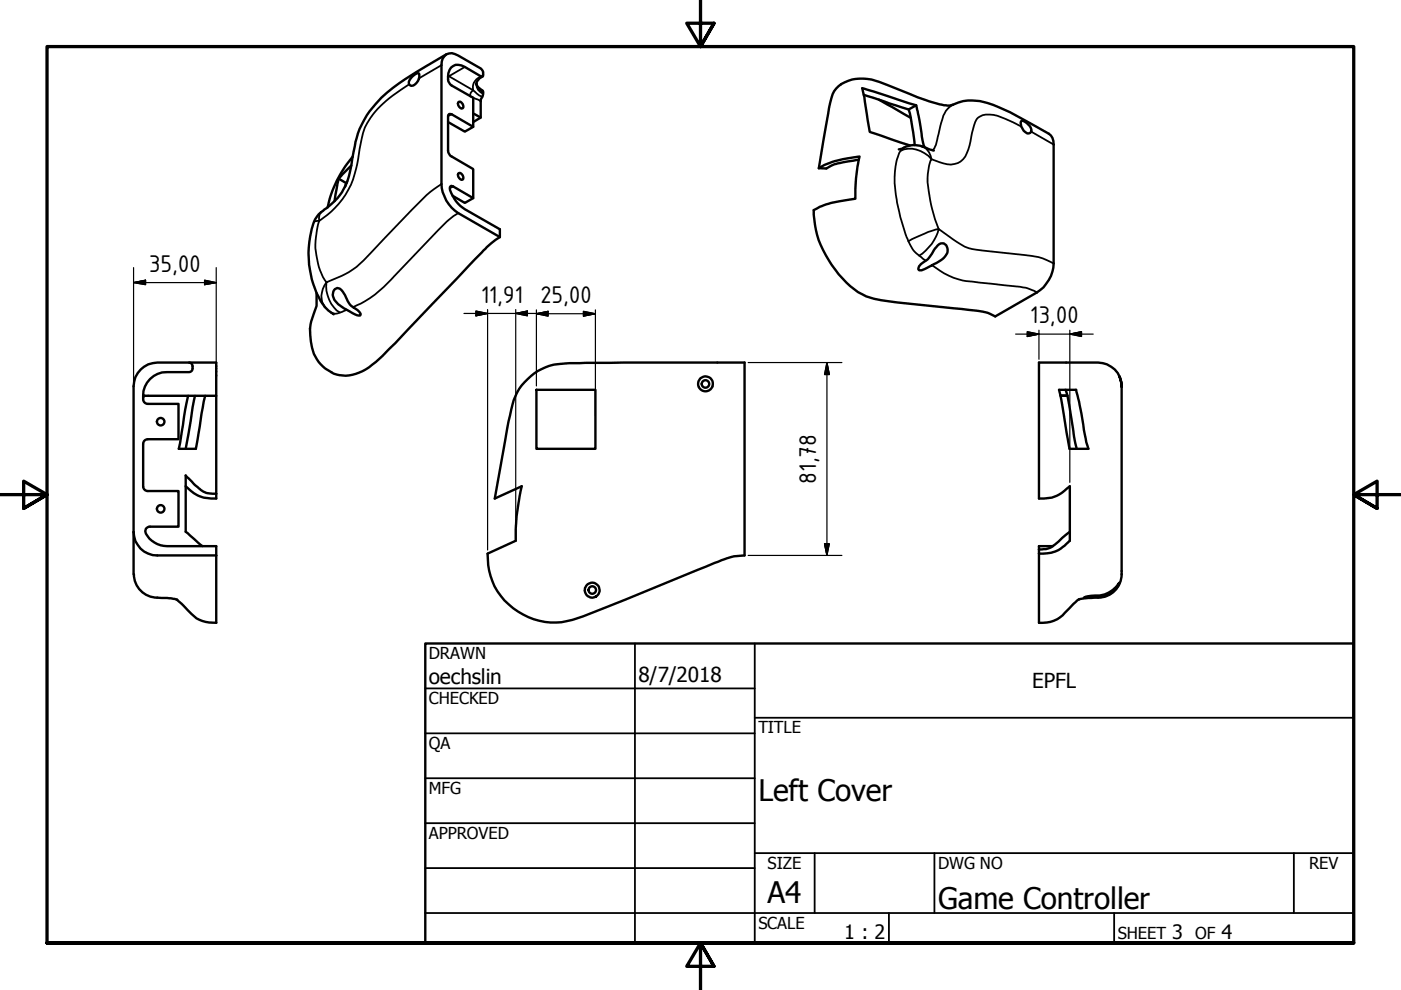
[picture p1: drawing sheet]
<svg xmlns="http://www.w3.org/2000/svg" width="297mm" height="210mm" viewBox="0 0 297 210" stroke-linecap="round" stroke-linejoin="round" font-family="sans-serif">
<!-- layer: Visible (ISO) -->
<g fill="none" stroke="#000" stroke-width=".51">
<path d="M87.2 16.4l.9-.7 .6-.2a1.86 1.86 0 0 1-1.7 2.6 1.08 1.08 0 0 1 .2-1.7zM94.6 11.5a2.36 2.36 0 0 1 2.6 .3l4.9 2.9a1.45 1.45 0 0 1 .2 1.5h-.4l-3.3-2a2.21 2.21 0 0 0-2.5-.2 2.21 2.21 0 0 0-1.1 2.3 1.77 1.77 0 0 0 .8 1.8l4.5 2.6v6.2l-4.5-2.7h-.6l-.2 .4 .1 7.8 .3 .6 4.9 2.8v6.2l-4.2-2.5a.52 .52 0 0 0-.7 .2 .52 .52 0 0 0 0 .7 7.5 7.5 0 0 0 3.2 4l7.4 4.2v1.7l-8.8-5.1a7.7 7.7 0 0 1-3.6-6.2v-25.2a2.48 2.48 0 0 1 1-2.3zM94.6 11.5l-4.3 2.6a37.2 37.2 0 0 0-11.3 8.7 17.9 17.9 0 0 0-4.1 9.6l-.2 1.4a14.6 14.6 0 0 1-3.1 8.2l-2.3 2.1a6.3 6.3 0 0 0-3.3 4.7 19.4 19.4 0 0 0 3 16.4l1.7 1.4M101 17.7a2.31 2.31 0 0 0 1.4 1.6v1l-.5 .9v3.7l-1.6 1M102.3 16.2l-1 .9-.3 .8M177.3 18.8a7.9 7.9 0 0 1 7.5-1.9l3.3 1.1a76.4 76.4 0 0 0 11.2 4.1 4.5 4.5 0 0 0 2.8 .1 10.4 10.4 0 0 1 8.5 .1l3.5 1.5 8.3 4.6a2.48 2.48 0 0 1 1 2.2v25.3a7.7 7.7 0 0 1-3.6 6.1l-8.8 5.1a13.4 13.4 0 0 0-5.7-1.4l-6-.6a97.3 97.3 0 0 1-14.8-2 16.4 16.4 0 0 1-8.2-6.9 19.3 19.3 0 0 1-3.8-11.7 18.4 18.4 0 0 1 7.2-2.1l1.7-.3a35.3 35.3 0 0 1 .8-8.9 19.8 19.8 0 0 0-8.6 2.5l1.5-8.7a29.6 29.6 0 0 1 1.7-7.7zM71.8 37.9l1.6 .9M73.4 38.8l-.2 .8M73.6 38.5l-.2 .3M74.5 35.1l-2.7 2.8-.9 4.7M74.8 33.2a24 24 0 0 0-5.3 10.8M95 25.9l3.6 2 1.7-1"/>
<path d="M97.2 36.8l.1-.1a.96 .96 0 0 1 .8 1.4 .96 .96 0 0 1-.9-1.3zM97.2 21.7l.1-.1a.96 .96 0 0 1 .8 1.4 .96 .96 0 0 1-.9-1.3zM100.3 24l1.6 .9M182.1 33.9l-2.1 .3a10.9 10.9 0 0 0-4.8 1.5h-1.6M183.1 20.1l9.6 3.1M186.3 21.1l6.8 3.9M190.6 31.7l.3-.1a6 6 0 0 1 6.3 .1l.8 .2M192.7 23.2l.4 1.8 .8 5.8M192.9 30.8l-8.5-2.8-1.1-7.4-.5-1.9 11.4 3.6 .8 3.6 .6 3.8 .4 1.5M194.2 22.3l-1.5 .9M216.6 25.6a2.43 2.43 0 0 1 2 2.3l-.2 .3a.98 .98 0 0 1-1.4-.5l-.5-.9-.1-.9zM95.9 41.5l2.7 1.5 1.7-1"/>
<path d="M106 50.3a39.8 39.8 0 0 0-6.6 6l-17 17.8a15.1 15.1 0 0 1-7.7 5.4 7.2 7.2 0 0 1-7.8-3.9 10.8 10.8 0 0 1-.3-9.3l.5-1.4v-2.8M198.7 52.2a1.19 1.19 0 0 1 1.4-.6 1.19 1.19 0 0 1 .8 1.3 2.74 2.74 0 0 1-1.6 2.4 14.4 14.4 0 0 1-4.2 2l-.3-.1a1.34 1.34 0 0 1 .9-1.5l.6-.4a7.4 7.4 0 0 0 1.9-2.6zM40.1 76.9h5.7v7h-15.4h.1M71 61.3a1.14 1.14 0 0 1 1.7 .6l.8 1.5a3.9 3.9 0 0 0 2.3 2.4l.7 .7-.1 .3a4.6 4.6 0 0 1-2.9-1.1 4.9 4.9 0 0 1-3-3.2l.2-.7zM30.4 84.6a5.1 5.1 0 0 1 5-5.7h4.7a1.05 1.05 0 0 0 .8-1 1.05 1.05 0 0 0-.8-1h-6.8a5.1 5.1 0 0 0-5 5v39.9M30.4 84.6a.98 .98 0 0 0 .9 1M30.7 83.9l-.3 .3M31.3 93.1a.99 .99 0 0 0-.9 1v9a.98 .98 0 0 0 .9 1M31.4 85.6h6.4v7.5h-6.4M39.9 83.9l-2 11.3h3.6l2-11.3M41.3 83.9l-1.9 11.3M45.8 83.9v21.8a7.5 7.5 0 0 1-6.4-2.6"/>
<path d="M111.3 81a12 12 0 0 1 9.5-4l37.1-.1v40.9a18.4 18.4 0 0 0-7.3 1.9l-22.4 9.2a33.4 33.4 0 0 1-9.1 3 14.2 14.2 0 0 1-15.7-14.5l5.9-2.7a50.7 50.7 0 0 1 1.3-11.6l-5.7 2.6 3.2-17.7a12.7 12.7 0 0 1 3.2-7zM113.7 82.6h12.5v12.6h-12.5zM151 81.9a1.56 1.56 0 0 1-1.4 1.1 1.56 1.56 0 0 1-1.4-1M151.1 82a1.58 1.58 0 0 0-1.5-2.2 1.58 1.58 0 0 0-1.5 2.2M224.5 82.6h3.7l1.1 5.2 1 6 .5 1.4h-4l-1.7-9.9zM224.9 83.9h1.4M225.9 82.6a77.6 77.6 0 0 1 2.1 11.3l.3 1.3M237.8 82a5 5 0 0 0-5-5.1h-12.5v28.8a7.7 7.7 0 0 0 6.5-2.6v11.6a7.3 7.3 0 0 1-6.5 2.7M237.8 82l-.1-1.2-.4-1 .4 1.1 .1 1.1M237.8 82v39.1a5.1 5.1 0 0 1-5 5.6M28.3 112.8a5 5 0 0 0 5 5h12.5M31.4 104.1h6.4v7.6h-6a.96 .96 0 0 0-.9 .4 .96 .96 0 0 0 0 1 5.2 5.2 0 0 0 4.5 2.7h10.4v16.3a6.8 6.8 0 0 1-6-2.8l-2.3-2.2"/>
<path d="M45.8 104.7a4.7 4.7 0 0 1-4.1-1.6l-2.3-2.3v11.9l3.5 3.1M223.3 115.8h-3v16.3a6.3 6.3 0 0 0 5.4-2.1l1.9-1.9 1.3-1.1M226.8 112.7l-1.6 1.4a6.2 6.2 0 0 1-3.9 2.3l-1 .1M28.4 121.7a5.2 5.2 0 0 0 5.8 5.1h2l1.4 .4M229.8 126.7a8.7 8.7 0 0 1 3.6-.5 6.1 6.1 0 0 0 3.9-2.7 4.6 4.6 0 0 1-4.4 3zM232.8 126.7l-2 .1-2.1 .3"/>
<circle cx="34.1" cy="89.4" r=".79"/>
<circle cx="149.6" cy="81.4" r=".79"/>
<circle cx="34.1" cy="107.9" r=".79"/>
<circle cx="125.6" cy="125.1" r="1.59"/>
<circle cx="125.6" cy="125.1" r=".79"/>
</g>
<!-- layer: Visible Narrow (ISO) -->
<g fill="none" stroke="#000" stroke-width=".38">
<path d="M86.7 17.9a24.9 24.9 0 0 0-8.8 8.1l-.9 2.2-.7 3.3a22.3 22.3 0 0 1-3.7 10.8l-.8 .9a18.9 18.9 0 0 1-4.1 3.6 14.9 14.9 0 0 0 1.5 13.1 4.2 4.2 0 0 0-.2 5.3M93.6 13.8l-4.8 2.8M95 16.1l5.3 3 1.3 1.1 .6 .3M98.6 14.2l-3.6 2.1M101 17.9a2.36 2.36 0 0 0 1.4 2M101 17.7a2.29 2.29 0 0 0 1.4 1.8M101.9 16.2a2.54 2.54 0 0 0-1.6 2.9 1.4 1.4 0 0 0-.7 1.3M93.6 39l-.8 .5a25.2 25.2 0 0 0-5.4 4.9l-8.9 9.3a19.4 19.4 0 0 1-9.3 6.2 6.8 6.8 0 0 0 2.9 6.4M95.8 24.2l-.8 .4M96.1 39.5l-.7 .4M99.7 20.4l2.2 1M191.6 31.3a4.3 4.3 0 0 0-1.5 3 26.6 26.6 0 0 0 .8 11.7l.7 2.3a10.3 10.3 0 0 0 3.3 5.9l1.4 1.1"/>
<path d="M195.6 31.1a3.2 3.2 0 0 1 1.9 2.7 5.6 5.6 0 0 0-6.6-1.8M202.1 22.2a4.4 4.4 0 0 0-2.3 3.2l-.5 1.5a13.6 13.6 0 0 1-1.4 4.8l-.2 .1M216.5 26.8l-3.4-1.6a7 7 0 0 0-4.8-.8 2.57 2.57 0 0 0-1.8 2.2l-.4 1.7a10.8 10.8 0 0 1-1.9 5.5 4.3 4.3 0 0 1-5 .6l-1.7-.6a11.8 11.8 0 0 0-.6 6.7l.8 4 1.3 4a29.2 29.2 0 0 0-6.4 2.7M218.6 27.9l4.8 2.7M68.1 45a2.1 2.1 0 0 0-.4 1.8l-1.2 .3M97.2 45.2l-2.5 1.8-9.8 10.2a28.4 28.4 0 0 1-10 7.9M194.9 54.2a9.2 9.2 0 0 0 4.1-5.7l3.9 2.8a9.1 9.1 0 0 0 5.4 1.8l3 .3a45.4 45.4 0 0 1 9.7 1.4l2.4 1.1M197.6 56.2a14.4 14.4 0 0 0 8.7 3.5l11.1 1.3 2.4 1M73.5 65.7l-1.4 .6a1.9 1.9 0 0 1-1.8 0"/>
</g>
<!-- layer: Visible (ISO) -->
<circle cx="30.4" cy="83.9" r=".25" fill="#000"/>
<!-- layer: Border (ANSI) -->
<path d="M148.5 -.1v10l-2.9-5h5.8l-2.9 5 2.9-5M0 104.9h10l-5-2.9v5.8l5-2.9-5 2.9M297 104.9h-10l5-2.9v5.8l-5-2.9 5 2.9M10 199.9v-190h277v190h-277h277M151.4 204.9l-2.9-5 2.9 5h-5.8l2.9-5v10" fill="none" stroke="#000" stroke-width=".7"/>
<!-- layer: Title (ANSI) -->
<g fill="none" stroke="#000" stroke-width=".38">
<path d="M134.6 136.4v63.5M160 136.4v63.5M90.2 146h69.8M90.2 155.5h69.8M160 152.2h127M90.2 165h69.8M90.2 174.5h69.8M90.2 193.6h196.8M90.2 184.1h69.8M160 180.9h127M172.7 180.9v12.7M188.5 193.6v6.3"/>
<path d="M198.1 180.9v12.7M236.2 193.6v6.3M274.3 180.9v12.7"/>
</g>
<path d="M90.2 136.4h196.8v63.5h-196.8z" fill="none" stroke="#000" stroke-width=".51"/>
<!-- layer: Dimension (ISO) -->
<g fill="none" stroke="#000" stroke-width=".25">
<path d="M28.3 59.9l2.6-.5v1zM28.3 59.9h17.5M28.3 56.7v24.4M43.4 59.4l2.4 .5-2.4 .5zM45.8 56.7v26.4M98.4 66.5h16M100.9 65.9l2.5 .6-2.5 .5zM103.4 65.6v51M109.3 66.5l2.5-.6v1.1zM109.3 65.6v48.3M113.7 66.5l2.5-.5v1zM113.7 66.5h12.5"/>
<path d="M113.7 65.7v16.1M123.7 66l2.5 .5-2.5 .5zM126.2 65.7v22.4M158.6 76.9h19.9M175.3 76.9l.5 2.5h-1zM175.3 76.9v40.9M215.3 70.8h16.5M217.8 70.3l2.5 .5-2.5 .5zM220.3 70v6.2M226.8 70.8l2.5-.5v1zM226.8 70v32.3M158.6 117.8h19.9"/>
<path d="M174.8 115.3h1l-.5 2.5z"/>
</g>
<g fill="#000" stroke="#000" stroke-width=".25">
<path d="M28.3 59.9l2.6-.5zM28.3 59.9l2.6-.5v1zM43.4 60.4l2.4-.5zM43.4 59.4l2.4 .5-2.4 .5zM100.9 67l2.5-.5zM100.9 65.9l2.5 .6-2.5 .5zM109.3 66.5l2.5-.6zM109.3 66.5l2.5-.6v1.1zM113.7 66.5l2.5-.5zM113.7 66.5l2.5-.5v1zM123.7 67l2.5-.5zM123.7 66l2.5 .5-2.5 .5z"/>
<path d="M175.3 76.9l.5 2.5zM175.3 76.9l.5 2.5h-1zM217.8 71.3l2.5-.5zM217.8 70.3l2.5 .5-2.5 .5zM226.8 70.8l2.5-.5zM226.8 70.8l2.5-.5v1zM174.8 115.3l.5 2.5zM174.8 115.3h1l-.5 2.5z"/>
</g>
<g font-size="6.3">
<text x="160.8" y="169.9">Left Cover</text>
<text x="162.8" y="191.4">A4</text>
<text x="198.9" y="192.7">Game Controller</text>
</g>
<g font-size="5.5">
<text x="31.6" y="57.6">35,00</text>
<text x="101.9" y="64.2">11,91</text>
<text x="114.5" y="64.2">25,00</text>
<text x="218.4" y="68.6">13,00</text>
<text x="173" y="102.5" transform="rotate(-90 173 102.5)">81,78</text>
</g>
<g font-size="4.4">
<text x="90.9" y="145.1">oechslin</text>
<text x="135.4" y="144.5">8/7/2018</text>
<text x="218.8" y="145.9">EPFL</text>
</g>
<g font-size="4.2">
<text x="179" y="199.2">1 : 2</text>
<text x="248.5" y="199.1">3</text>
<text x="259" y="199.1">4</text>
</g>
<g font-size="3.5">
<text x="90.9" y="139.7">DRAWN</text>
<text x="90.9" y="149.3">CHECKED</text>
<text x="160.8" y="155.5">TITLE</text>
<text x="90.9" y="158.8">QA</text>
<text x="90.9" y="168.3">MFG</text>
<text x="90.9" y="177.8">APPROVED</text>
<text x="162.8" y="184.2">SIZE</text>
<text x="198.9" y="184.2">DWG NO</text>
<text x="277.6" y="184.2">REV</text>
<text x="160.8" y="196.9">SCALE</text>
<text x="237" y="199.1">SHEET</text>
<text x="253.4" y="199.1">OF</text>
</g>
</svg>
